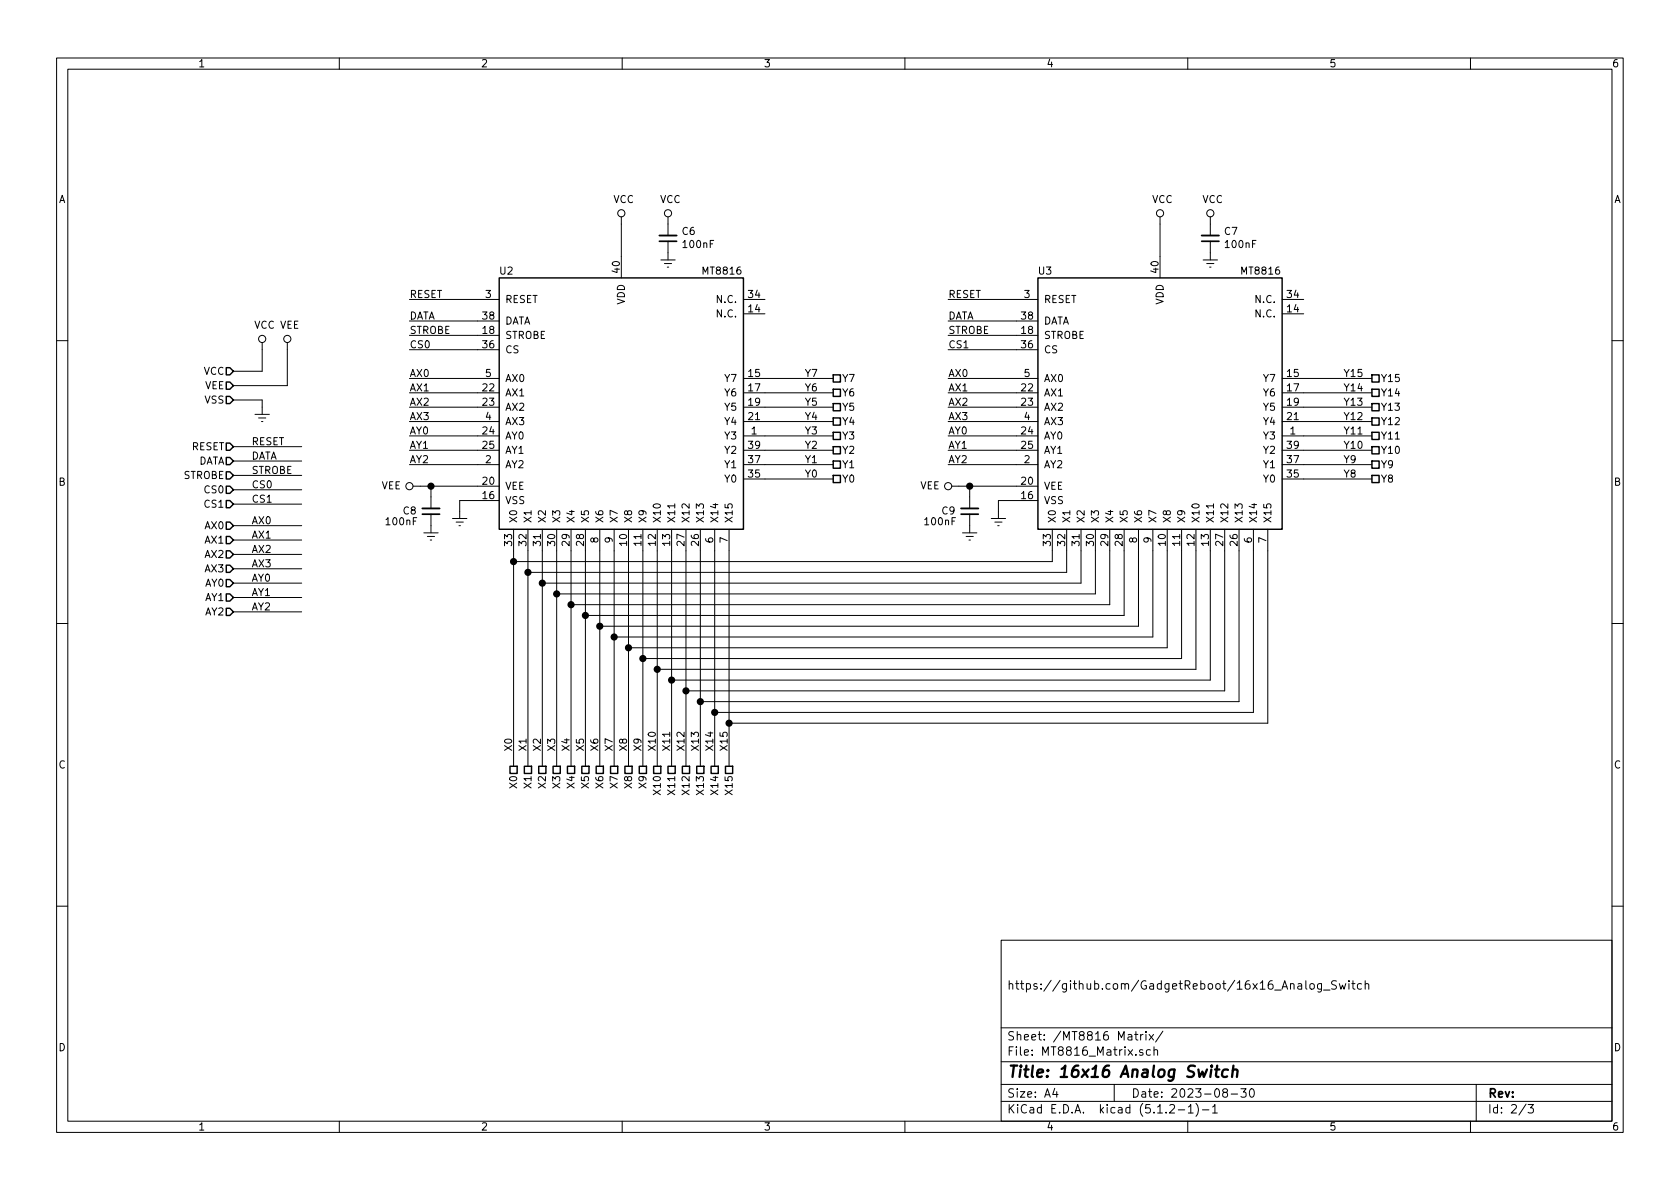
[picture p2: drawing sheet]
EESchema Schematic File Version 4
LIBS:GR_MT8816_Breakout-cache
EELAYER 29 0
EELAYER END
$Descr A4 11693 8268
encoding utf-8
Sheet 2 3
Title "16x16 Analog Switch"
Date "2023-08-30"
Rev ""
Comp ""
Comment1 ""
Comment2 "https://github.com/GadgetReboot/16x16_Analog_Switch"
Comment3 ""
Comment4 ""
$EndDescr
$Comp
L MT8816:MT8816 U?
U 1 1
P 4225 3175
AR Path="/64C58AC7" Ref="U?"  Part="1" 
AR Path="/64C5439F/64C58AC7" Ref="U2"  Part="1" 
F 0 "U2" H 3525 4475 50  0000 C CNN
F 1 "MT8816" H 5025 4475 50  0000 C CNN
F 2 "Package_DIP:DIP-40_W15.24mm_Socket_LongPads" H 3325 4525 50  0001 C CIN
F 3 "" H 4225 3175 50  0001 C CNN
	1    4225 3175
	1    0    0    -1  
$EndComp
$Comp
L MT8816:MT8816 U?
U 1 1
P 7975 3175
AR Path="/64C58B2A" Ref="U?"  Part="1" 
AR Path="/64C5439F/64C58B2A" Ref="U3"  Part="1" 
F 0 "U3" H 7275 4475 50  0000 C CNN
F 1 "MT8816" H 8775 4475 50  0000 C CNN
F 2 "Package_DIP:DIP-40_W15.24mm_Socket_LongPads" H 7075 4525 50  0001 C CIN
F 3 "" H 7975 3175 50  0001 C CNN
	1    7975 3175
	1    0    0    -1  
$EndComp
Wire Wire Line
	3575 3825 3575 3900
Wire Wire Line
	3675 3825 3675 3975
Wire Wire Line
	3775 3825 3775 4050
Wire Wire Line
	3875 3825 3875 4125
Wire Wire Line
	3975 3825 3975 4200
Wire Wire Line
	4075 3825 4075 4275
Wire Wire Line
	4175 3825 4175 4350
Wire Wire Line
	4275 3825 4275 4425
Wire Wire Line
	4375 3825 4375 4500
Wire Wire Line
	4475 3825 4475 4575
Wire Wire Line
	4575 3825 4575 4650
Wire Wire Line
	4675 3825 4675 4725
Wire Wire Line
	4775 3825 4775 4800
Wire Wire Line
	4875 3825 4875 4875
Wire Wire Line
	4975 3825 4975 4950
Wire Wire Line
	5075 3825 5075 5025
Wire Wire Line
	7325 3825 7325 3900
Wire Wire Line
	7425 3825 7425 3975
Wire Wire Line
	7525 3825 7525 4050
Wire Wire Line
	7625 3825 7625 4125
Wire Wire Line
	7725 3825 7725 4200
Wire Wire Line
	7825 3825 7825 4275
Wire Wire Line
	7925 3825 7925 4350
Wire Wire Line
	8025 3825 8025 4425
Wire Wire Line
	8125 3825 8125 4500
Wire Wire Line
	8225 3825 8225 4575
Wire Wire Line
	8325 3825 8325 4650
Wire Wire Line
	8425 3825 8425 4725
Wire Wire Line
	8525 3825 8525 4800
Wire Wire Line
	8625 3825 8625 4875
Wire Wire Line
	8725 3825 8725 4950
Wire Wire Line
	8825 3825 8825 5025
Wire Wire Line
	7325 3900 3575 3900
Connection ~ 3575 3900
Wire Wire Line
	3575 3900 3575 5325
Wire Wire Line
	3675 3975 7425 3975
Connection ~ 3675 3975
Wire Wire Line
	3775 4050 7525 4050
Connection ~ 3775 4050
Wire Wire Line
	7625 4125 3875 4125
Wire Wire Line
	3975 4200 7725 4200
Wire Wire Line
	4075 4275 7825 4275
Connection ~ 3875 4125
Connection ~ 3975 4200
Connection ~ 4075 4275
Wire Wire Line
	7925 4350 4175 4350
Wire Wire Line
	4275 4425 8025 4425
Wire Wire Line
	4375 4500 8125 4500
Wire Wire Line
	8225 4575 4475 4575
Wire Wire Line
	4575 4650 8325 4650
Wire Wire Line
	4675 4725 8425 4725
Connection ~ 4175 4350
Connection ~ 4275 4425
Connection ~ 4375 4500
Connection ~ 4475 4575
Connection ~ 4575 4650
Connection ~ 4675 4725
Wire Wire Line
	4775 4800 8525 4800
Wire Wire Line
	8625 4875 4875 4875
Wire Wire Line
	4975 4950 8725 4950
Wire Wire Line
	5075 5025 8825 5025
Connection ~ 4775 4800
Connection ~ 4875 4875
Connection ~ 4975 4950
Connection ~ 5075 5025
Text Label 3575 5225 1    50   ~ 0
X0
Text Label 3675 5225 1    50   ~ 0
X1
Text Label 3775 5225 1    50   ~ 0
X2
Text Label 3875 5225 1    50   ~ 0
X3
Text Label 3975 5225 1    50   ~ 0
X4
Text Label 4075 5225 1    50   ~ 0
X5
Text Label 4175 5225 1    50   ~ 0
X6
Text Label 4275 5225 1    50   ~ 0
X7
Text Label 4375 5225 1    50   ~ 0
X8
Text Label 4475 5225 1    50   ~ 0
X9
Text Label 4575 5225 1    50   ~ 0
X10
Text Label 4675 5225 1    50   ~ 0
X11
Text Label 4775 5225 1    50   ~ 0
X12
Text Label 4875 5225 1    50   ~ 0
X13
Text Label 4975 5225 1    50   ~ 0
X14
Text Label 5075 5225 1    50   ~ 0
X15
Text HLabel 1625 3100 0    50   Input ~ 0
RESET
Text HLabel 1625 3200 0    50   Input ~ 0
DATA
Text HLabel 1625 2675 0    50   Input ~ 0
VEE
Text HLabel 1625 2575 0    50   Input ~ 0
VCC
Wire Wire Line
	1625 2575 1825 2575
Wire Wire Line
	1825 2575 1825 2425
Wire Wire Line
	2000 2425 2000 2675
Wire Wire Line
	2000 2675 1625 2675
Text Label 1750 3100 0    50   ~ 0
RESET
Text Label 1750 3200 0    50   ~ 0
DATA
Text HLabel 1625 2775 0    50   Input ~ 0
VSS
Wire Wire Line
	1625 2775 1825 2775
$Comp
L power:GNDREF #PWR?
U 1 1
P 1825 2825
AR Path="/64C77EFC" Ref="#PWR?"  Part="1" 
AR Path="/62037087/64C77EFC" Ref="#PWR?"  Part="1" 
AR Path="/620C1FB7/64C77EFC" Ref="#PWR?"  Part="1" 
AR Path="/620CB6A8/64C77EFC" Ref="#PWR?"  Part="1" 
AR Path="/620CF00E/64C77EFC" Ref="#PWR?"  Part="1" 
AR Path="/620F645F/64C77EFC" Ref="#PWR?"  Part="1" 
AR Path="/6258F4DD/64C77EFC" Ref="#PWR?"  Part="1" 
AR Path="/62660C03/64C77EFC" Ref="#PWR?"  Part="1" 
AR Path="/6266783E/64C77EFC" Ref="#PWR?"  Part="1" 
AR Path="/6266789E/64C77EFC" Ref="#PWR?"  Part="1" 
AR Path="/64C5439F/64C77EFC" Ref="#PWR029"  Part="1" 
F 0 "#PWR029" H 1825 2575 50  0001 C CNN
F 1 "GNDREF" H 1830 2652 50  0001 C CNN
F 2 "" H 1825 2825 50  0001 C CNN
F 3 "" H 1825 2825 50  0001 C CNN
	1    1825 2825
	-1   0    0    -1  
$EndComp
Wire Wire Line
	1825 2825 1825 2775
Wire Wire Line
	1625 3650 2100 3650
Text Label 1750 3650 0    50   ~ 0
AX0
Text HLabel 1625 3650 0    50   Input ~ 0
AX0
Wire Wire Line
	1625 3100 2100 3100
Wire Wire Line
	1625 3200 2100 3200
$Comp
L power:VEE #PWR028
U 1 1
P 2000 2425
F 0 "#PWR028" H 2000 2275 50  0001 C CNN
F 1 "VEE" H 2017 2598 50  0000 C CNN
F 2 "" H 2000 2425 50  0001 C CNN
F 3 "" H 2000 2425 50  0001 C CNN
	1    2000 2425
	1    0    0    -1  
$EndComp
Text HLabel 1625 3300 0    50   Input ~ 0
STROBE
Text HLabel 1625 3400 0    50   Input ~ 0
CS0
Text Label 1750 3300 0    50   ~ 0
STROBE
Text Label 1750 3400 0    50   ~ 0
CS0
Wire Wire Line
	1625 3300 2100 3300
Wire Wire Line
	1625 3400 2100 3400
Wire Wire Line
	1625 3750 2100 3750
Text Label 1750 3750 0    50   ~ 0
AX1
Text HLabel 1625 3750 0    50   Input ~ 0
AX1
Wire Wire Line
	1625 3850 2100 3850
Text Label 1750 3850 0    50   ~ 0
AX2
Text HLabel 1625 3850 0    50   Input ~ 0
AX2
Wire Wire Line
	1625 3950 2100 3950
Text Label 1750 3950 0    50   ~ 0
AX3
Text HLabel 1625 3950 0    50   Input ~ 0
AX3
Text Label 5600 3325 0    50   ~ 0
Y0
Text Label 5600 3225 0    50   ~ 0
Y1
Text Label 5600 3125 0    50   ~ 0
Y2
Text Label 5600 3025 0    50   ~ 0
Y3
Text Label 5600 2925 0    50   ~ 0
Y4
Text Label 5600 2825 0    50   ~ 0
Y5
Text Label 5600 2725 0    50   ~ 0
Y6
Text Label 5600 2625 0    50   ~ 0
Y7
Text Label 9350 3325 0    50   ~ 0
Y8
Text Label 9350 3225 0    50   ~ 0
Y9
Text Label 9350 3125 0    50   ~ 0
Y10
Text Label 9350 3025 0    50   ~ 0
Y11
Text Label 9350 2925 0    50   ~ 0
Y12
Text Label 9350 2825 0    50   ~ 0
Y13
Text Label 9350 2725 0    50   ~ 0
Y14
Text Label 9350 2625 0    50   ~ 0
Y15
Wire Wire Line
	2850 2075 3325 2075
Text Label 2850 2075 0    50   ~ 0
RESET
Text Label 2850 2225 0    50   ~ 0
DATA
Wire Wire Line
	2850 2225 3325 2225
Text Label 2850 2325 0    50   ~ 0
STROBE
Text Label 2850 2425 0    50   ~ 0
CS0
Wire Wire Line
	2850 2325 3325 2325
Wire Wire Line
	2850 2425 3325 2425
Wire Wire Line
	6600 2075 7075 2075
Text Label 6600 2075 0    50   ~ 0
RESET
Text Label 6600 2225 0    50   ~ 0
DATA
Wire Wire Line
	6600 2225 7075 2225
Text Label 6600 2325 0    50   ~ 0
STROBE
Text Label 6600 2425 0    50   ~ 0
CS1
Wire Wire Line
	6600 2325 7075 2325
Wire Wire Line
	6600 2425 7075 2425
Wire Wire Line
	1625 4050 2100 4050
Text Label 1750 4050 0    50   ~ 0
AY0
Text HLabel 1625 4050 0    50   Input ~ 0
AY0
Wire Wire Line
	1625 4150 2100 4150
Text Label 1750 4150 0    50   ~ 0
AY1
Text HLabel 1625 4150 0    50   Input ~ 0
AY1
Wire Wire Line
	1625 4250 2100 4250
Text Label 1750 4250 0    50   ~ 0
AY2
Text HLabel 1625 4250 0    50   Input ~ 0
AY2
Wire Wire Line
	2850 2625 3325 2625
Text Label 2850 2625 0    50   ~ 0
AX0
Wire Wire Line
	2850 2725 3325 2725
Text Label 2850 2725 0    50   ~ 0
AX1
Wire Wire Line
	2850 2825 3325 2825
Text Label 2850 2825 0    50   ~ 0
AX2
Wire Wire Line
	2850 2925 3325 2925
Text Label 2850 2925 0    50   ~ 0
AX3
Wire Wire Line
	2850 3025 3325 3025
Text Label 2850 3025 0    50   ~ 0
AY0
Wire Wire Line
	2850 3125 3325 3125
Text Label 2850 3125 0    50   ~ 0
AY1
Wire Wire Line
	2850 3225 3325 3225
Text Label 2850 3225 0    50   ~ 0
AY2
Wire Wire Line
	6600 2625 7075 2625
Text Label 6600 2625 0    50   ~ 0
AX0
Wire Wire Line
	6600 2725 7075 2725
Text Label 6600 2725 0    50   ~ 0
AX1
Wire Wire Line
	6600 2825 7075 2825
Text Label 6600 2825 0    50   ~ 0
AX2
Wire Wire Line
	6600 2925 7075 2925
Text Label 6600 2925 0    50   ~ 0
AX3
Wire Wire Line
	6600 3025 7075 3025
Text Label 6600 3025 0    50   ~ 0
AY0
Wire Wire Line
	6600 3125 7075 3125
Text Label 6600 3125 0    50   ~ 0
AY1
Wire Wire Line
	6600 3225 7075 3225
Text Label 6600 3225 0    50   ~ 0
AY2
$Comp
L power:VEE #PWR030
U 1 1
P 2925 3375
F 0 "#PWR030" H 2925 3225 50  0001 C CNN
F 1 "VEE" V 2925 3575 50  0000 C CNN
F 2 "" H 2925 3375 50  0001 C CNN
F 3 "" H 2925 3375 50  0001 C CNN
	1    2925 3375
	0    -1   -1   0   
$EndComp
$Comp
L power:GNDREF #PWR?
U 1 1
P 3200 3550
AR Path="/64CC898E" Ref="#PWR?"  Part="1" 
AR Path="/62037087/64CC898E" Ref="#PWR?"  Part="1" 
AR Path="/620C1FB7/64CC898E" Ref="#PWR?"  Part="1" 
AR Path="/620CB6A8/64CC898E" Ref="#PWR?"  Part="1" 
AR Path="/620CF00E/64CC898E" Ref="#PWR?"  Part="1" 
AR Path="/620F645F/64CC898E" Ref="#PWR?"  Part="1" 
AR Path="/6258F4DD/64CC898E" Ref="#PWR?"  Part="1" 
AR Path="/62660C03/64CC898E" Ref="#PWR?"  Part="1" 
AR Path="/6266783E/64CC898E" Ref="#PWR?"  Part="1" 
AR Path="/6266789E/64CC898E" Ref="#PWR?"  Part="1" 
AR Path="/64C5439F/64CC898E" Ref="#PWR032"  Part="1" 
F 0 "#PWR032" H 3200 3300 50  0001 C CNN
F 1 "GNDREF" H 3205 3377 50  0001 C CNN
F 2 "" H 3200 3550 50  0001 C CNN
F 3 "" H 3200 3550 50  0001 C CNN
	1    3200 3550
	-1   0    0    -1  
$EndComp
Wire Wire Line
	2925 3375 3000 3375
Wire Wire Line
	3325 3475 3200 3475
Wire Wire Line
	3200 3475 3200 3550
Wire Wire Line
	4325 1775 4325 1550
$Comp
L Device:C_Small C?
U 1 1
P 4650 1650
AR Path="/620F645F/64CDC2E2" Ref="C?"  Part="1" 
AR Path="/64CDC2E2" Ref="C?"  Part="1" 
AR Path="/6258F4DD/64CDC2E2" Ref="C?"  Part="1" 
AR Path="/62660C03/64CDC2E2" Ref="C?"  Part="1" 
AR Path="/6266783E/64CDC2E2" Ref="C?"  Part="1" 
AR Path="/6266789E/64CDC2E2" Ref="C?"  Part="1" 
AR Path="/64C5439F/64CDC2E2" Ref="C6"  Part="1" 
F 0 "C6" H 4558 1604 50  0000 R CNN
F 1 "100nF" H 4558 1695 50  0000 R CNN
F 2 "Capacitor_THT:C_Disc_D3.8mm_W2.6mm_P2.50mm" H 4650 1650 50  0001 C CNN
F 3 "~" H 4650 1650 50  0001 C CNN
	1    4650 1650
	-1   0    0    1   
$EndComp
$Comp
L power:GNDREF #PWR?
U 1 1
P 4650 1750
AR Path="/64CDC2E8" Ref="#PWR?"  Part="1" 
AR Path="/62037087/64CDC2E8" Ref="#PWR?"  Part="1" 
AR Path="/620C1FB7/64CDC2E8" Ref="#PWR?"  Part="1" 
AR Path="/620CB6A8/64CDC2E8" Ref="#PWR?"  Part="1" 
AR Path="/620CF00E/64CDC2E8" Ref="#PWR?"  Part="1" 
AR Path="/620F645F/64CDC2E8" Ref="#PWR?"  Part="1" 
AR Path="/6258F4DD/64CDC2E8" Ref="#PWR?"  Part="1" 
AR Path="/62660C03/64CDC2E8" Ref="#PWR?"  Part="1" 
AR Path="/6266783E/64CDC2E8" Ref="#PWR?"  Part="1" 
AR Path="/6266789E/64CDC2E8" Ref="#PWR?"  Part="1" 
AR Path="/64C5439F/64CDC2E8" Ref="#PWR025"  Part="1" 
F 0 "#PWR025" H 4650 1500 50  0001 C CNN
F 1 "GNDREF" H 4655 1577 50  0001 C CNN
F 2 "" H 4650 1750 50  0001 C CNN
F 3 "" H 4650 1750 50  0001 C CNN
	1    4650 1750
	-1   0    0    -1  
$EndComp
$Comp
L Device:C_Small C?
U 1 1
P 8425 1650
AR Path="/620F645F/64CEE7DD" Ref="C?"  Part="1" 
AR Path="/64CEE7DD" Ref="C?"  Part="1" 
AR Path="/6258F4DD/64CEE7DD" Ref="C?"  Part="1" 
AR Path="/62660C03/64CEE7DD" Ref="C?"  Part="1" 
AR Path="/6266783E/64CEE7DD" Ref="C?"  Part="1" 
AR Path="/6266789E/64CEE7DD" Ref="C?"  Part="1" 
AR Path="/64C5439F/64CEE7DD" Ref="C7"  Part="1" 
F 0 "C7" H 8333 1604 50  0000 R CNN
F 1 "100nF" H 8333 1695 50  0000 R CNN
F 2 "Capacitor_THT:C_Disc_D3.8mm_W2.6mm_P2.50mm" H 8425 1650 50  0001 C CNN
F 3 "~" H 8425 1650 50  0001 C CNN
	1    8425 1650
	-1   0    0    1   
$EndComp
$Comp
L power:GNDREF #PWR?
U 1 1
P 8425 1750
AR Path="/64CEE7E7" Ref="#PWR?"  Part="1" 
AR Path="/62037087/64CEE7E7" Ref="#PWR?"  Part="1" 
AR Path="/620C1FB7/64CEE7E7" Ref="#PWR?"  Part="1" 
AR Path="/620CB6A8/64CEE7E7" Ref="#PWR?"  Part="1" 
AR Path="/620CF00E/64CEE7E7" Ref="#PWR?"  Part="1" 
AR Path="/620F645F/64CEE7E7" Ref="#PWR?"  Part="1" 
AR Path="/6258F4DD/64CEE7E7" Ref="#PWR?"  Part="1" 
AR Path="/62660C03/64CEE7E7" Ref="#PWR?"  Part="1" 
AR Path="/6266783E/64CEE7E7" Ref="#PWR?"  Part="1" 
AR Path="/6266789E/64CEE7E7" Ref="#PWR?"  Part="1" 
AR Path="/64C5439F/64CEE7E7" Ref="#PWR026"  Part="1" 
F 0 "#PWR026" H 8425 1500 50  0001 C CNN
F 1 "GNDREF" H 8430 1577 50  0001 C CNN
F 2 "" H 8425 1750 50  0001 C CNN
F 3 "" H 8425 1750 50  0001 C CNN
	1    8425 1750
	-1   0    0    -1  
$EndComp
Wire Wire Line
	8075 1775 8075 1550
$Comp
L Device:C_Small C?
U 1 1
P 3000 3550
AR Path="/620F645F/64CFA07C" Ref="C?"  Part="1" 
AR Path="/64CFA07C" Ref="C?"  Part="1" 
AR Path="/6258F4DD/64CFA07C" Ref="C?"  Part="1" 
AR Path="/62660C03/64CFA07C" Ref="C?"  Part="1" 
AR Path="/6266783E/64CFA07C" Ref="C?"  Part="1" 
AR Path="/6266789E/64CFA07C" Ref="C?"  Part="1" 
AR Path="/64C5439F/64CFA07C" Ref="C8"  Part="1" 
F 0 "C8" H 3200 3550 50  0000 R CNN
F 1 "100nF" H 3325 3625 50  0000 R CNN
F 2 "Capacitor_THT:C_Disc_D3.8mm_W2.6mm_P2.50mm" H 3000 3550 50  0001 C CNN
F 3 "~" H 3000 3550 50  0001 C CNN
	1    3000 3550
	-1   0    0    1   
$EndComp
$Comp
L power:GNDREF #PWR?
U 1 1
P 3000 3650
AR Path="/64CFA086" Ref="#PWR?"  Part="1" 
AR Path="/62037087/64CFA086" Ref="#PWR?"  Part="1" 
AR Path="/620C1FB7/64CFA086" Ref="#PWR?"  Part="1" 
AR Path="/620CB6A8/64CFA086" Ref="#PWR?"  Part="1" 
AR Path="/620CF00E/64CFA086" Ref="#PWR?"  Part="1" 
AR Path="/620F645F/64CFA086" Ref="#PWR?"  Part="1" 
AR Path="/6258F4DD/64CFA086" Ref="#PWR?"  Part="1" 
AR Path="/62660C03/64CFA086" Ref="#PWR?"  Part="1" 
AR Path="/6266783E/64CFA086" Ref="#PWR?"  Part="1" 
AR Path="/6266789E/64CFA086" Ref="#PWR?"  Part="1" 
AR Path="/64C5439F/64CFA086" Ref="#PWR034"  Part="1" 
F 0 "#PWR034" H 3000 3400 50  0001 C CNN
F 1 "GNDREF" H 3005 3477 50  0001 C CNN
F 2 "" H 3000 3650 50  0001 C CNN
F 3 "" H 3000 3650 50  0001 C CNN
	1    3000 3650
	-1   0    0    -1  
$EndComp
Wire Wire Line
	3000 3450 3000 3375
Connection ~ 3000 3375
Wire Wire Line
	3000 3375 3325 3375
$Comp
L power:VEE #PWR031
U 1 1
P 6675 3375
F 0 "#PWR031" H 6675 3225 50  0001 C CNN
F 1 "VEE" V 6675 3575 50  0000 C CNN
F 2 "" H 6675 3375 50  0001 C CNN
F 3 "" H 6675 3375 50  0001 C CNN
	1    6675 3375
	0    -1   -1   0   
$EndComp
$Comp
L power:GNDREF #PWR?
U 1 1
P 6950 3550
AR Path="/64D12A3E" Ref="#PWR?"  Part="1" 
AR Path="/62037087/64D12A3E" Ref="#PWR?"  Part="1" 
AR Path="/620C1FB7/64D12A3E" Ref="#PWR?"  Part="1" 
AR Path="/620CB6A8/64D12A3E" Ref="#PWR?"  Part="1" 
AR Path="/620CF00E/64D12A3E" Ref="#PWR?"  Part="1" 
AR Path="/620F645F/64D12A3E" Ref="#PWR?"  Part="1" 
AR Path="/6258F4DD/64D12A3E" Ref="#PWR?"  Part="1" 
AR Path="/62660C03/64D12A3E" Ref="#PWR?"  Part="1" 
AR Path="/6266783E/64D12A3E" Ref="#PWR?"  Part="1" 
AR Path="/6266789E/64D12A3E" Ref="#PWR?"  Part="1" 
AR Path="/64C5439F/64D12A3E" Ref="#PWR033"  Part="1" 
F 0 "#PWR033" H 6950 3300 50  0001 C CNN
F 1 "GNDREF" H 6955 3377 50  0001 C CNN
F 2 "" H 6950 3550 50  0001 C CNN
F 3 "" H 6950 3550 50  0001 C CNN
	1    6950 3550
	-1   0    0    -1  
$EndComp
Wire Wire Line
	6675 3375 6750 3375
Wire Wire Line
	7075 3475 6950 3475
Wire Wire Line
	6950 3475 6950 3550
$Comp
L Device:C_Small C?
U 1 1
P 6750 3550
AR Path="/620F645F/64D12A4B" Ref="C?"  Part="1" 
AR Path="/64D12A4B" Ref="C?"  Part="1" 
AR Path="/6258F4DD/64D12A4B" Ref="C?"  Part="1" 
AR Path="/62660C03/64D12A4B" Ref="C?"  Part="1" 
AR Path="/6266783E/64D12A4B" Ref="C?"  Part="1" 
AR Path="/6266789E/64D12A4B" Ref="C?"  Part="1" 
AR Path="/64C5439F/64D12A4B" Ref="C9"  Part="1" 
F 0 "C9" H 6950 3550 50  0000 R CNN
F 1 "100nF" H 7075 3625 50  0000 R CNN
F 2 "Capacitor_THT:C_Disc_D3.8mm_W2.6mm_P2.50mm" H 6750 3550 50  0001 C CNN
F 3 "~" H 6750 3550 50  0001 C CNN
	1    6750 3550
	-1   0    0    1   
$EndComp
$Comp
L power:GNDREF #PWR?
U 1 1
P 6750 3650
AR Path="/64D12A55" Ref="#PWR?"  Part="1" 
AR Path="/62037087/64D12A55" Ref="#PWR?"  Part="1" 
AR Path="/620C1FB7/64D12A55" Ref="#PWR?"  Part="1" 
AR Path="/620CB6A8/64D12A55" Ref="#PWR?"  Part="1" 
AR Path="/620CF00E/64D12A55" Ref="#PWR?"  Part="1" 
AR Path="/620F645F/64D12A55" Ref="#PWR?"  Part="1" 
AR Path="/6258F4DD/64D12A55" Ref="#PWR?"  Part="1" 
AR Path="/62660C03/64D12A55" Ref="#PWR?"  Part="1" 
AR Path="/6266783E/64D12A55" Ref="#PWR?"  Part="1" 
AR Path="/6266789E/64D12A55" Ref="#PWR?"  Part="1" 
AR Path="/64C5439F/64D12A55" Ref="#PWR035"  Part="1" 
F 0 "#PWR035" H 6750 3400 50  0001 C CNN
F 1 "GNDREF" H 6755 3477 50  0001 C CNN
F 2 "" H 6750 3650 50  0001 C CNN
F 3 "" H 6750 3650 50  0001 C CNN
	1    6750 3650
	-1   0    0    -1  
$EndComp
Wire Wire Line
	6750 3450 6750 3375
Connection ~ 6750 3375
Wire Wire Line
	6750 3375 7075 3375
Text HLabel 3575 5325 3    50   UnSpc ~ 0
X0
Text HLabel 3675 5325 3    50   UnSpc ~ 0
X1
Text HLabel 3775 5325 3    50   UnSpc ~ 0
X2
Text HLabel 3875 5325 3    50   UnSpc ~ 0
X3
Text HLabel 3975 5325 3    50   UnSpc ~ 0
X4
Text HLabel 4075 5325 3    50   UnSpc ~ 0
X5
Text HLabel 4175 5325 3    50   UnSpc ~ 0
X6
Text HLabel 4275 5325 3    50   UnSpc ~ 0
X7
Text HLabel 4375 5325 3    50   UnSpc ~ 0
X8
Text HLabel 4475 5325 3    50   UnSpc ~ 0
X9
Text HLabel 4575 5325 3    50   UnSpc ~ 0
X10
Text HLabel 4675 5325 3    50   UnSpc ~ 0
X11
Text HLabel 4775 5325 3    50   UnSpc ~ 0
X12
Text HLabel 4875 5325 3    50   UnSpc ~ 0
X13
Text HLabel 4975 5325 3    50   UnSpc ~ 0
X14
Text HLabel 5075 5325 3    50   UnSpc ~ 0
X15
Text HLabel 5800 3325 2    50   UnSpc ~ 0
Y0
Text HLabel 5800 3225 2    50   UnSpc ~ 0
Y1
Text HLabel 5800 3125 2    50   UnSpc ~ 0
Y2
Text HLabel 5800 3025 2    50   UnSpc ~ 0
Y3
Text HLabel 5800 2925 2    50   UnSpc ~ 0
Y4
Text HLabel 5800 2825 2    50   UnSpc ~ 0
Y5
Text HLabel 5800 2725 2    50   UnSpc ~ 0
Y6
Text HLabel 5800 2625 2    50   UnSpc ~ 0
Y7
Text HLabel 9550 3325 2    50   UnSpc ~ 0
Y8
Text HLabel 9550 3225 2    50   UnSpc ~ 0
Y9
Text HLabel 9550 3125 2    50   UnSpc ~ 0
Y10
Text HLabel 9550 3025 2    50   UnSpc ~ 0
Y11
Text HLabel 9550 2925 2    50   UnSpc ~ 0
Y12
Text HLabel 9550 2825 2    50   UnSpc ~ 0
Y13
Text HLabel 9550 2725 2    50   UnSpc ~ 0
Y14
Text HLabel 9550 2625 2    50   UnSpc ~ 0
Y15
Wire Wire Line
	9075 2625 9550 2625
Wire Wire Line
	9075 2725 9550 2725
Wire Wire Line
	9075 2825 9550 2825
Wire Wire Line
	9075 2925 9550 2925
Wire Wire Line
	9075 3025 9550 3025
Wire Wire Line
	9075 3125 9550 3125
Wire Wire Line
	9075 3225 9550 3225
Wire Wire Line
	9075 3325 9550 3325
Wire Wire Line
	5325 2625 5800 2625
Wire Wire Line
	5325 2725 5800 2725
Wire Wire Line
	5325 2825 5800 2825
Wire Wire Line
	5325 2925 5800 2925
Wire Wire Line
	5325 3025 5800 3025
Wire Wire Line
	5325 3125 5800 3125
Wire Wire Line
	5325 3225 5800 3225
Wire Wire Line
	5325 3325 5800 3325
Wire Wire Line
	3675 3975 3675 5325
Wire Wire Line
	3775 4050 3775 5325
Wire Wire Line
	3875 4125 3875 5325
Wire Wire Line
	3975 4200 3975 5325
Wire Wire Line
	4075 4275 4075 5325
Wire Wire Line
	4175 4350 4175 5325
Wire Wire Line
	4275 4425 4275 5325
Wire Wire Line
	4375 4500 4375 5325
Wire Wire Line
	4475 4575 4475 5325
Wire Wire Line
	4575 4650 4575 5325
Wire Wire Line
	4675 4725 4675 5325
Wire Wire Line
	4775 4800 4775 5325
Wire Wire Line
	4875 4875 4875 5325
Wire Wire Line
	4975 4950 4975 5325
Wire Wire Line
	5075 5025 5075 5325
$Comp
L power:VCC #PWR027
U 1 1
P 1825 2425
F 0 "#PWR027" H 1825 2275 50  0001 C CNN
F 1 "VCC" H 1842 2598 50  0000 C CNN
F 2 "" H 1825 2425 50  0001 C CNN
F 3 "" H 1825 2425 50  0001 C CNN
	1    1825 2425
	1    0    0    -1  
$EndComp
$Comp
L power:VCC #PWR021
U 1 1
P 4325 1550
F 0 "#PWR021" H 4325 1400 50  0001 C CNN
F 1 "VCC" H 4342 1723 50  0000 C CNN
F 2 "" H 4325 1550 50  0001 C CNN
F 3 "" H 4325 1550 50  0001 C CNN
	1    4325 1550
	1    0    0    -1  
$EndComp
$Comp
L power:VCC #PWR022
U 1 1
P 4650 1550
F 0 "#PWR022" H 4650 1400 50  0001 C CNN
F 1 "VCC" H 4667 1723 50  0000 C CNN
F 2 "" H 4650 1550 50  0001 C CNN
F 3 "" H 4650 1550 50  0001 C CNN
	1    4650 1550
	1    0    0    -1  
$EndComp
$Comp
L power:VCC #PWR024
U 1 1
P 8425 1550
F 0 "#PWR024" H 8425 1400 50  0001 C CNN
F 1 "VCC" H 8442 1723 50  0000 C CNN
F 2 "" H 8425 1550 50  0001 C CNN
F 3 "" H 8425 1550 50  0001 C CNN
	1    8425 1550
	1    0    0    -1  
$EndComp
$Comp
L power:VCC #PWR023
U 1 1
P 8075 1550
F 0 "#PWR023" H 8075 1400 50  0001 C CNN
F 1 "VCC" H 8092 1723 50  0000 C CNN
F 2 "" H 8075 1550 50  0001 C CNN
F 3 "" H 8075 1550 50  0001 C CNN
	1    8075 1550
	1    0    0    -1  
$EndComp
Text HLabel 1625 3500 0    50   Input ~ 0
CS1
Text Label 1750 3500 0    50   ~ 0
CS1
Wire Wire Line
	1625 3500 2100 3500
$EndSCHEMATC
